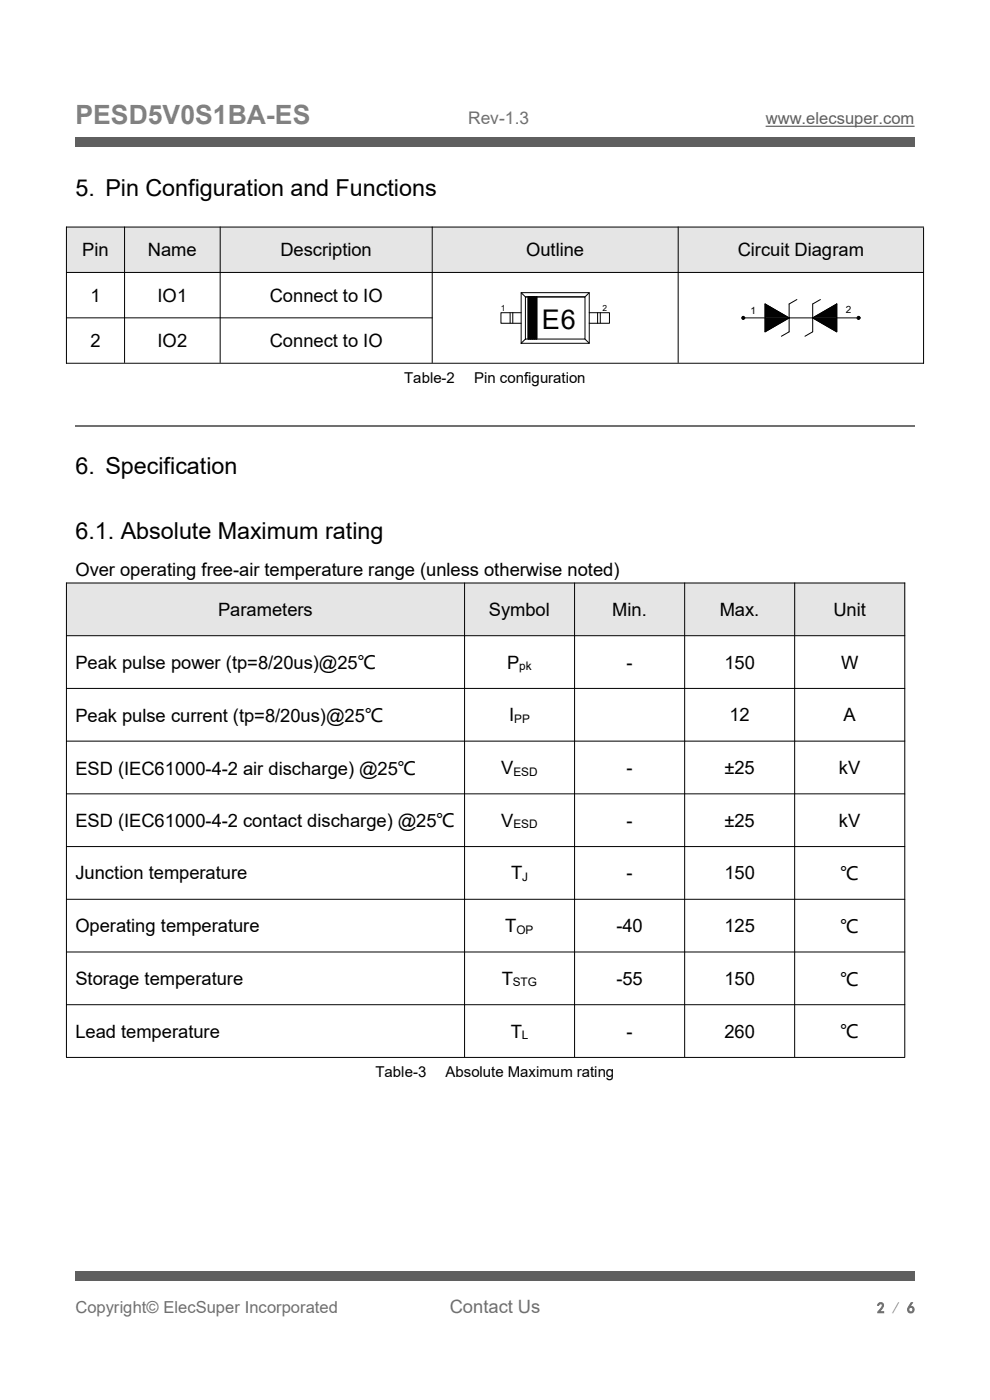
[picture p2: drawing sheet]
<svg xmlns="http://www.w3.org/2000/svg" width="210mm" height="297mm" viewBox="0 0 210 297" stroke-linecap="round" stroke-linejoin="round" font-family="sans-serif">
<path d="M162.4 26.8h31.6" fill="none" stroke="#5f5f5f" stroke-width=".25"/>
<g fill="#5f5f5f">
<path d="M16 29h178v2.1h-178z" fill-rule="evenodd"/>
<path d="M16 269.7h178v2.1h-178z" fill-rule="evenodd"/>
</g>
<g fill="#e5e5e5">
<path d="M14.1 48.2h12.3v9.6h-12.3z" fill-rule="evenodd"/>
<path d="M26.5 48.2h20.2v9.6h-20.2z" fill-rule="evenodd"/>
<path d="M46.8 48.2h44.9v9.6h-44.9z" fill-rule="evenodd"/>
<path d="M91.7 48.2h52.1v9.6h-52.1z" fill-rule="evenodd"/>
<path d="M143.9 48.2h52v9.6h-52z" fill-rule="evenodd"/>
</g>
<g fill="none" stroke="#000" stroke-width=".21">
<path d="M14 48.2h182M14 57.8h182M14.1 48.1v29M26.4 48.1v28.9M46.7 48.1v28.9M91.7 48.1v28.9M143.9 48.1v28.9M195.9 48.3v28.8M14 67.4h77.8M14 77.1h182M108.2 66.3v2.3M108.8 66.3v2.3"/>
<path d="M110.6 62.1h14.4v10.7h-14.4zM110.6 66.3h-4.3v2.3h4.3M110.6 62.1l.9 .9h12.6l.9-.9M111.5 63h12.6v8.9h-12.6zM111.5 71.9l-.9 .9M112 63h.3v8.9h-.3zM112 63v8.9M112.3 63v8.9M112.4 63h.3v8.9h-.3zM112.4 63v8.9M112.7 63v8.9M112.8 63h.3v8.9h-.3z"/>
<path d="M112.8 63v8.9M113.1 63v8.9M113.2 63h.3v8.9h-.3zM113.2 63v8.9M113.5 63v8.9M113.6 63h.3v8.9h-.3zM113.6 63v8.9M113.9 63v8.9M124.1 71.9l.9 .9M125 66.3h4.3v2.3h-4.3M126.8 66.3v2.3M127.3 66.3v2.3"/>
<path d="M158 67.4h4.3M162.3 64.5l5.1 2.9-5.1 3zM167.4 67.4h5M169 63.5l-1.6 1v5.9l-1.6 .9M172.4 67.4l5.1-2.9v5.9zM174 63.5l-1.6 1v5.9l-1.6 .9M177.5 67.4h4.3M177.5 64.5v5.9l-5.1-3M177.5 64.5l-5.1 2.9"/>
</g>
<path d="M112.1 63v8.9M112.5 63v8.9M113 63v8.9M113.4 63v8.9M113.8 63v8.9" fill="none" stroke="#000" stroke-width=".24"/>
<path d="M162.3 64.5l5.1 2.9h-5.1zM162.3 67.4h5.1l-5.1 3zM172.4 67.4h5.1v3zM172.4 67.4l5.1-2.9v2.9z" fill="#000"/>
<g fill="#000" stroke="#000" stroke-width=".21">
<circle cx="157.7" cy="67.4" r=".32"/>
<circle cx="182.1" cy="67.4" r=".32"/>
</g>
<path d="M16 90.3h178" fill="none" stroke="#707070" stroke-width=".38"/>
<g fill="#e5e5e5">
<path d="M14.1 123.7h84.4v11.1h-84.4z" fill-rule="evenodd"/>
<path d="M98.6 123.7h23.2v11.1h-23.2z" fill-rule="evenodd"/>
<path d="M121.9 123.7h23.3v11.1h-23.3z" fill-rule="evenodd"/>
<path d="M145.3 123.7h23.2v11.1h-23.2z" fill-rule="evenodd"/>
<path d="M168.6 123.7h23.3v11.1h-23.3z" fill-rule="evenodd"/>
</g>
<g fill="none" stroke="#000" stroke-width=".21">
<path d="M14 123.7h178M14 134.9h178M14.1 123.6v100.6M98.5 123.6v100.6M121.9 123.6v100.6M145.2 123.6v100.6M168.6 123.6v100.6M191.9 123.6v100.6M14 146h178M14 157.2h178M14 168.4h178M14 179.6h178"/>
<path d="M14 190.8h178M14 202h178M14 213.1h178M14 224.3h178"/>
</g>
<text font-size="5.8" x="115" y="69.8">E6</text>
<text font-size="5.6" fill="#808080" x="16" y="26.3">PESD5V0S1BA-ES</text>
<g font-size="5">
<text x="16" y="41.5">5. Pin Configuration and Functions</text>
<text x="16" y="100.6">6. Specification</text>
<text x="16" y="114.4">6.1. Absolute Maximum rating</text>
</g>
<g font-size="3.9">
<text x="17.4" y="54.4">Pin</text>
<text x="31.4" y="54.4">Name</text>
<text x="59.5" y="54.4">Description</text>
<text x="111.6" y="54.4">Outline</text>
<text x="156.5" y="54.4">Circuit Diagram</text>
<text x="19.2" y="64">1</text>
<text x="33.4" y="64">IO1</text>
<text x="57.2" y="64">Connect to IO</text>
<text x="19.2" y="73.6">2</text>
<text x="33.4" y="73.6">IO2</text>
<text x="57.2" y="73.6">Connect to IO</text>
<text x="16" y="122.2">Over operating free-air temperature range (unless otherwise noted)</text>
<text x="46.3" y="130.7">Parameters</text>
<text x="103.7" y="130.7">Symbol</text>
<text x="129.9" y="130.7">Min.</text>
<text x="152.7" y="130.7">Max.</text>
<text x="176.8" y="130.7">Unit</text>
<text x="16" y="142">Peak pulse power (tp=8/20us)@25℃</text>
<text x="107.6" y="141.8">P</text>
<text x="132.9" y="141.8">-</text>
<text x="153.7" y="141.8">150</text>
<text x="178.4" y="141.8">W</text>
<text x="16" y="153.2">Peak pulse current (tp=8/20us)@25℃</text>
<text x="108" y="153.1">I</text>
<text x="154.7" y="153.1">12</text>
<text x="178.9" y="153.1">A</text>
<text x="16" y="164.4">ESD (IEC61000-4-2 air discharge) @25℃</text>
<text x="106.3" y="164.2">V</text>
<text x="132.9" y="164.2">-</text>
<text x="153.7" y="164.2">±25</text>
<text x="178" y="164.2">kV</text>
<text x="16" y="175.5">ESD (IEC61000-4-2 contact discharge) @25℃</text>
<text x="106.3" y="175.4">V</text>
<text x="132.9" y="175.4">-</text>
<text x="153.7" y="175.4">±25</text>
<text x="178" y="175.4">kV</text>
<text x="16" y="186.6">Junction temperature</text>
<text x="108.4" y="186.6">T</text>
<text x="132.9" y="186.6">-</text>
<text x="153.7" y="186.6">150</text>
<text x="178.3" y="186.7">℃</text>
<text x="16" y="197.8">Operating temperature</text>
<text x="107.2" y="197.8">T</text>
<text x="130.8" y="197.8">-40</text>
<text x="153.7" y="197.8">125</text>
<text x="178.3" y="197.9">℃</text>
<text x="16" y="208.9">Storage temperature</text>
<text x="106.5" y="208.9">T</text>
<text x="130.8" y="208.9">-55</text>
<text x="153.7" y="208.9">150</text>
<text x="178.3" y="209.1">℃</text>
<text x="16" y="220.2">Lead temperature</text>
<text x="108.3" y="220.2">T</text>
<text x="132.9" y="220.2">-</text>
<text x="153.7" y="220.2">260</text>
<text x="178.3" y="220.3">℃</text>
</g>
<text font-size="3.9" fill="#707070" x="95.4" y="278.6">Contact Us</text>
<text font-size="3.7" fill="#707070" x="99.3" y="26.3">Rev-1.3</text>
<text font-size="3.5" fill="#5f5f5f" x="162.4" y="26.3">www.elecsuper.com</text>
<text font-size="3.5" fill="#707070" x="16" y="278.6">Copyright© ElecSuper Incorporated</text>
<g font-size="3.2">
<text x="85.8" y="81.3">Table-2</text>
<text x="100.6" y="81.3">Pin configuration</text>
<text x="79.7" y="228.5">Table-3</text>
<text x="94.5" y="228.5">Absolute Maximum rating</text>
</g>
<text font-size="3.2" fill="#707070" x="186.1" y="278.6">2 / 6</text>
<g font-size="2.5">
<text x="110.2" y="142.1">pk</text>
<text x="109.1" y="153.3">PP</text>
<text x="108.9" y="164.5">ESD</text>
<text x="108.9" y="175.7">ESD</text>
<text x="110.8" y="186.9">J</text>
<text x="109.6" y="198.1">OP</text>
<text x="108.8" y="209.2">STG</text>
<text x="110.7" y="220.4">L</text>
</g>
<g font-size="2.1">
<text x="159.2" y="66.6">1</text>
<text x="179.4" y="66.5">2</text>
</g>
<g font-size="1.8">
<text x="106.3" y="65.9">1</text>
<text x="127.8" y="65.9">2</text>
</g>
</svg>
